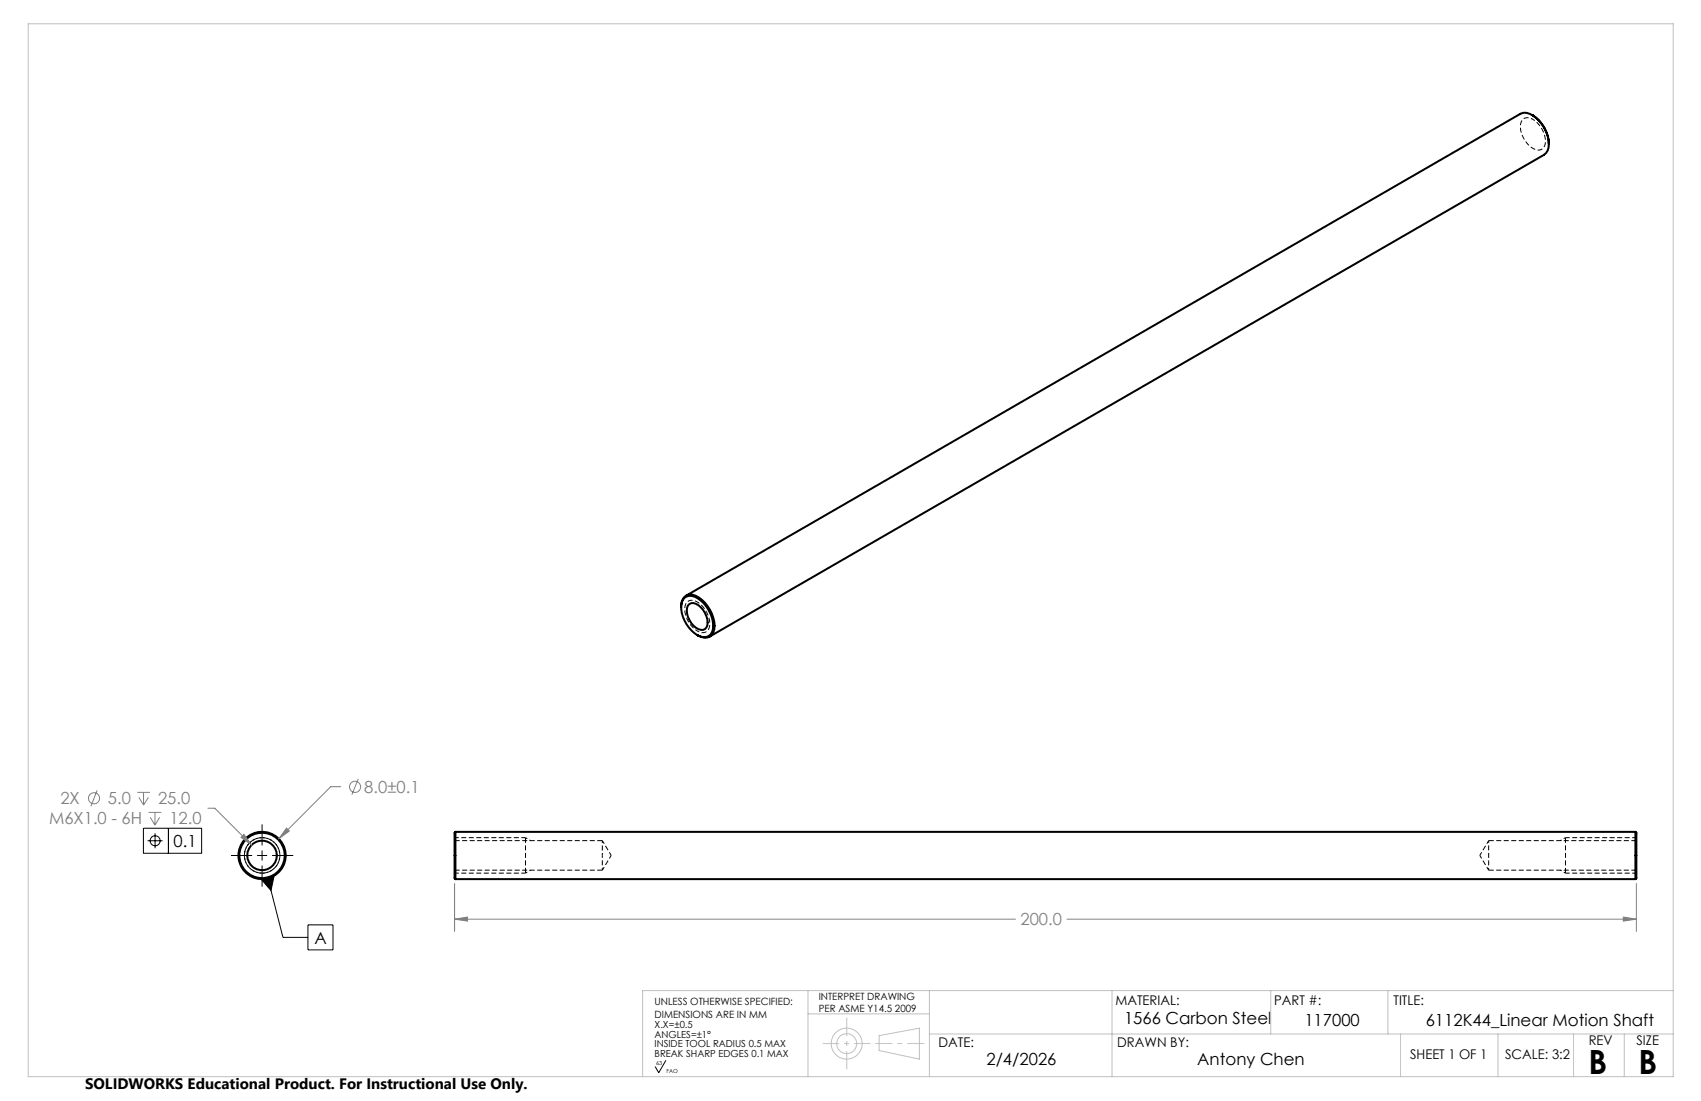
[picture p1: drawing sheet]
<svg xmlns="http://www.w3.org/2000/svg" width="432mm" height="279mm" viewBox="0 0 432 279" stroke-linecap="round" stroke-linejoin="round" font-family="sans-serif">
<g fill="none" stroke="#000" stroke-width=".51">
<path d="M388.9 29.2a8.9 8.9 0 0 1 4.3 7.3M393.2 36.5a8.7 8.7 0 0 0-5.6-7.9h-.8l-.9 .3-211.7 122.3M393.2 36.5a2.99 2.99 0 0 1-1.3 2.8l-211.7 122.2M172.9 154.1a2.65 2.65 0 0 1 1.3-2.9 2.65 2.65 0 0 1 3.1 .4 9.1 9.1 0 0 1 4 8.1 2.5 2.5 0 0 1-4.1 1.6l-.2-.2M173.8 151.7a3.2 3.2 0 0 1 4.1 .7 8.2 8.2 0 0 1 2.9 8 2.35 2.35 0 0 1-3.6 .9 8.5 8.5 0 0 1-4.1-8.4zM174.6 153.7a1.72 1.72 0 0 1 2.7-.1 5.1 5.1 0 0 1 2 5.6 1.67 1.67 0 0 1-2.6 .1 5.1 5.1 0 0 1-2.1-5.6zM115.6 211.1v12M115.6 211.1l-.2 .2v11.5l.2 .3M115.6 211.1h299.5M415.1 211.1v12M415.1 211.1a1.24 1.24 0 0 1 .3 1.3v10.4l-.3 .3M115.6 223.1h299.5"/>
<circle cx="66.5" cy="217.1" r="3.8"/>
<circle cx="66.5" cy="217.1" r="5.8"/>
<circle cx="66.5" cy="217.1" r="6"/>
</g>
<path d="M389.1 30.3a1.96 1.96 0 0 0-2.3-.2 1.96 1.96 0 0 0-.8 2.2 6.4 6.4 0 0 0 4.4 5.8 2.09 2.09 0 0 0 1.9-2.9 7.1 7.1 0 0 0-3.2-4.9M177 160.1a6.3 6.3 0 0 1-2.9-6.9 2.05 2.05 0 0 1 3.3-.2 6.2 6.2 0 0 1 2.5 6.6 1.89 1.89 0 0 1-2.9 .5M133.4 212.6l1.3 .7M152.9 217.1v-3.8M377.9 213.3v7.5M133.4 221.6l1.3-.8M152.9 220.8v-3.7" fill="none" stroke="#000" stroke-width=".25" stroke-dasharray="1.3 .6" stroke-dashoffset=".7" stroke-linecap="butt"/>
<path d="M152.9 213.3h-37.5M415.4 213.3h-37.5M115.4 220.8h37.5M377.9 220.8h37.5" fill="none" stroke="#000" stroke-width=".25" stroke-dasharray="1.3 .6" stroke-linecap="butt"/>
<path d="M155.2 217.1l-2.3-3.8M375.6 217.1l2.3 3.7M377.9 213.3l-2.3 3.8M152.9 220.8l2.3-3.7" fill="none" stroke="#000" stroke-width=".25" stroke-dasharray="1.3 .6" stroke-dashoffset=".4" stroke-linecap="butt"/>
<g fill="none" stroke="#808080" stroke-width=".25">
<path d="M86.5 199.6h-2.5l-13.2 13.3M90.9 197.7l-1.6 4M24.7 200.6l-1.6 4M34.9 201.1h3.2M35.2 202.4l1.2 1.9M36.4 201.1v3.2M37.7 202.4l-1.3 1.9M37.7 206.2h3.3M38.1 207.4l1.2 2M39.3 206.2v3.2M40.5 207.4l-1.2 2M52.8 205.1h1.7l9.4 9.4"/>
<path d="M61.2 212.5l.7-.8 2 2.8zM72.7 210.1l.7 .8-2.6 2zM115.4 233.3l3.3-.6v1.1zM115.4 224.1v12.3M115.4 233.3h142.4M270.8 233.3h144.6M412.1 232.7l3.3 .6-3.3 .5zM415.4 224.1v12.3"/>
<circle cx="90.1" cy="199.7" r="1.41"/>
<circle cx="23.9" cy="202.6" r="1.4"/>
</g>
<g fill="none" stroke="#000" stroke-width=".25">
<path d="M36.4 210.2h14.8v6.3h-14.8zM37.5 213.4h3.8M39.4 211.5v3.8M42.8 210.2v6.3M58.6 217.1h5.4M65.3 217.1h2.5M66.5 209.2v5.4M66.5 215.8v2.6M66.5 219.6v5.4M69.1 217.1h5.3M66.5 223.3l3-.8-.7 3.5zM68 222.9l3.8 15h6.4"/>
<path d="M78.2 234.7h6.3v6.4h-6.3zM169.1 269.1l-1.9 3.1-.9-1.5"/>
<circle cx="39.4" cy="213.3" r="1.27"/>
</g>
<g fill="none" stroke="#c0c0c0" stroke-width=".25">
<path d="M7.2 6h417.5v267.2h-417.5zM205.1 251.4v21.7M205.1 257.3h30.8M235.9 251.4v21.8M282.3 251.4v21.8M322.6 251.4v11M352.3 251.4v11M424.7 251.4h-261.6v21.8M223.2 262.8l10.2-1.9v7.9l-10.2-2.2zM235.9 262.4h188.8M355.5 262.4v10.8M380.3 262.4v10.8"/>
<path d="M399.5 262.4v10.8M412.3 262.4v10.8"/>
<circle cx="214.9" cy="264.8" r="3.9"/>
<circle cx="214.9" cy="264.8" r="2.52"/>
</g>
<path d="M66.5 212.6a4.5 4.5 0 0 0-3.9 6.6 4.5 4.5 0 0 0 7.7 .3 4.5 4.5 0 0 0-3.5-6.9h-.3M66.5 221.6a4.5 4.5 0 0 1-3.9-6.7 4.5 4.5 0 0 1 7.7-.2 4.5 4.5 0 0 1-3.5 6.9h-.3" fill="none" stroke="#000" stroke-width=".25" stroke-dasharray="1.3 .6" stroke-dashoffset="-.2" stroke-linecap="butt"/>
<path d="M214.9 258.3v13.1" fill="none" stroke="#c0c0c0" stroke-width=".25" stroke-dasharray="15.2 1.3 1.3 1.3" stroke-dashoffset="10.6" stroke-linecap="butt"/>
<path d="M208.9 264.8h12.1" fill="none" stroke="#c0c0c0" stroke-width=".25" stroke-dasharray="15.2 1.3 1.3 1.3" stroke-dashoffset="11.1" stroke-linecap="butt"/>
<path d="M222.2 264.8h12.4" fill="none" stroke="#c0c0c0" stroke-width=".25" stroke-dasharray="15.2 1.3 1.3 1.3" stroke-dashoffset="10.9" stroke-linecap="butt"/>
<path d="M115.4 212.6h18M415.4 212.6h-18M115.4 221.6h18M415.4 221.6h-18" fill="none" stroke="#000" stroke-width=".25" stroke-dasharray="1.3 .6" stroke-dashoffset=".2" stroke-linecap="butt"/>
<path d="M397.4 212.6l-1.3 .7M397.4 221.6l-1.3-.8" fill="none" stroke="#000" stroke-width=".25" stroke-dasharray="1.3 .6" stroke-dashoffset=".8" stroke-linecap="butt"/>
<path d="M397.4 212.6v9M133.4 221.6v-9" fill="none" stroke="#000" stroke-width=".25" stroke-dasharray="1.3 .6" stroke-dashoffset="-.1" stroke-linecap="butt"/>
<path d="M72.7 210.1l-1.9 2.8 2.6-2zM61.9 211.7l-.7 .8 2.7 2z" fill="#808080"/>
<path d="M66.5 223.3l3-.8-.7 3.5z" fill="#000"/>
<path d="M115.4 233.3l3.3-.6v1.1zM412.1 232.7l3.3 .6-3.3 .5z" fill="#808080"/>
<g font-size="8.5">
<text x="403.2" y="272.6">B</text>
<text x="415.9" y="272.6">B</text>
</g>
<g font-size="4.2" fill="#808080">
<text x="92.5" y="201.2">8.0±0.1</text>
<text x="12.4" y="209.2">M6X1.0 - 6H</text>
<text x="15.3" y="204.1">2X</text>
<text x="27.4" y="204.1">5.0</text>
<text x="40.1" y="204.1">25.0</text>
<text x="43" y="209.2">12.0</text>
<text x="259" y="234.8">200.0</text>
</g>
<g font-size="4.2">
<text x="44.1" y="214.9">0.1</text>
<text x="79.8" y="239.5">A</text>
<text x="285.3" y="259.9">1566 Carbon Steel</text>
<text x="331.1" y="260.3">117000</text>
<text x="361.9" y="260.3">6112K44_Linear Motion Shaft</text>
<text x="250.4" y="270.4">2/4/2026</text>
<text x="303.9" y="270.4">Antony Chen</text>
</g>
<text font-size="3.8" x="21.6" y="276.3">SOLIDWORKS Educational Product. For Instructional Use Only.</text>
<g font-size="3.4">
<text x="283.1" y="255">MATERIAL:</text>
<text x="323.4" y="255">PART #:</text>
<text x="353.8" y="255">TITLE:</text>
<text x="238.3" y="265.8">DATE:</text>
<text x="283.6" y="265.8">DRAWN BY:</text>
<text x="358" y="268.8">SHEET 1 OF 1</text>
<text x="382.1" y="268.8">SCALE: 3:2</text>
<text x="403.3" y="265.2">REV</text>
<text x="415.4" y="265.2">SIZE</text>
</g>
<g font-size="2.5">
<text x="166.2" y="255.1">UNLESS OTHERWISE SPECIFIED:</text>
<text x="207.8" y="253.8">INTERPRET DRAWING</text>
<text x="207.8" y="256.7">PER ASME Y14.5 2009</text>
<text x="166.2" y="258.4">DIMENSIONS ARE IN MM</text>
<text x="166.2" y="260.9">X.X=±0.5</text>
<text x="166.2" y="263.4">ANGLES=±1°</text>
<text x="166.2" y="265.8">INSIDE TOOL RADIUS 0.5 MAX</text>
<text x="166.2" y="268.3">BREAK SHARP EDGES 0.1 MAX</text>
</g>
<g font-size="1.4">
<text x="166.6" y="270.3">63</text>
<text x="169.2" y="272.2">FAO</text>
</g>
</svg>
